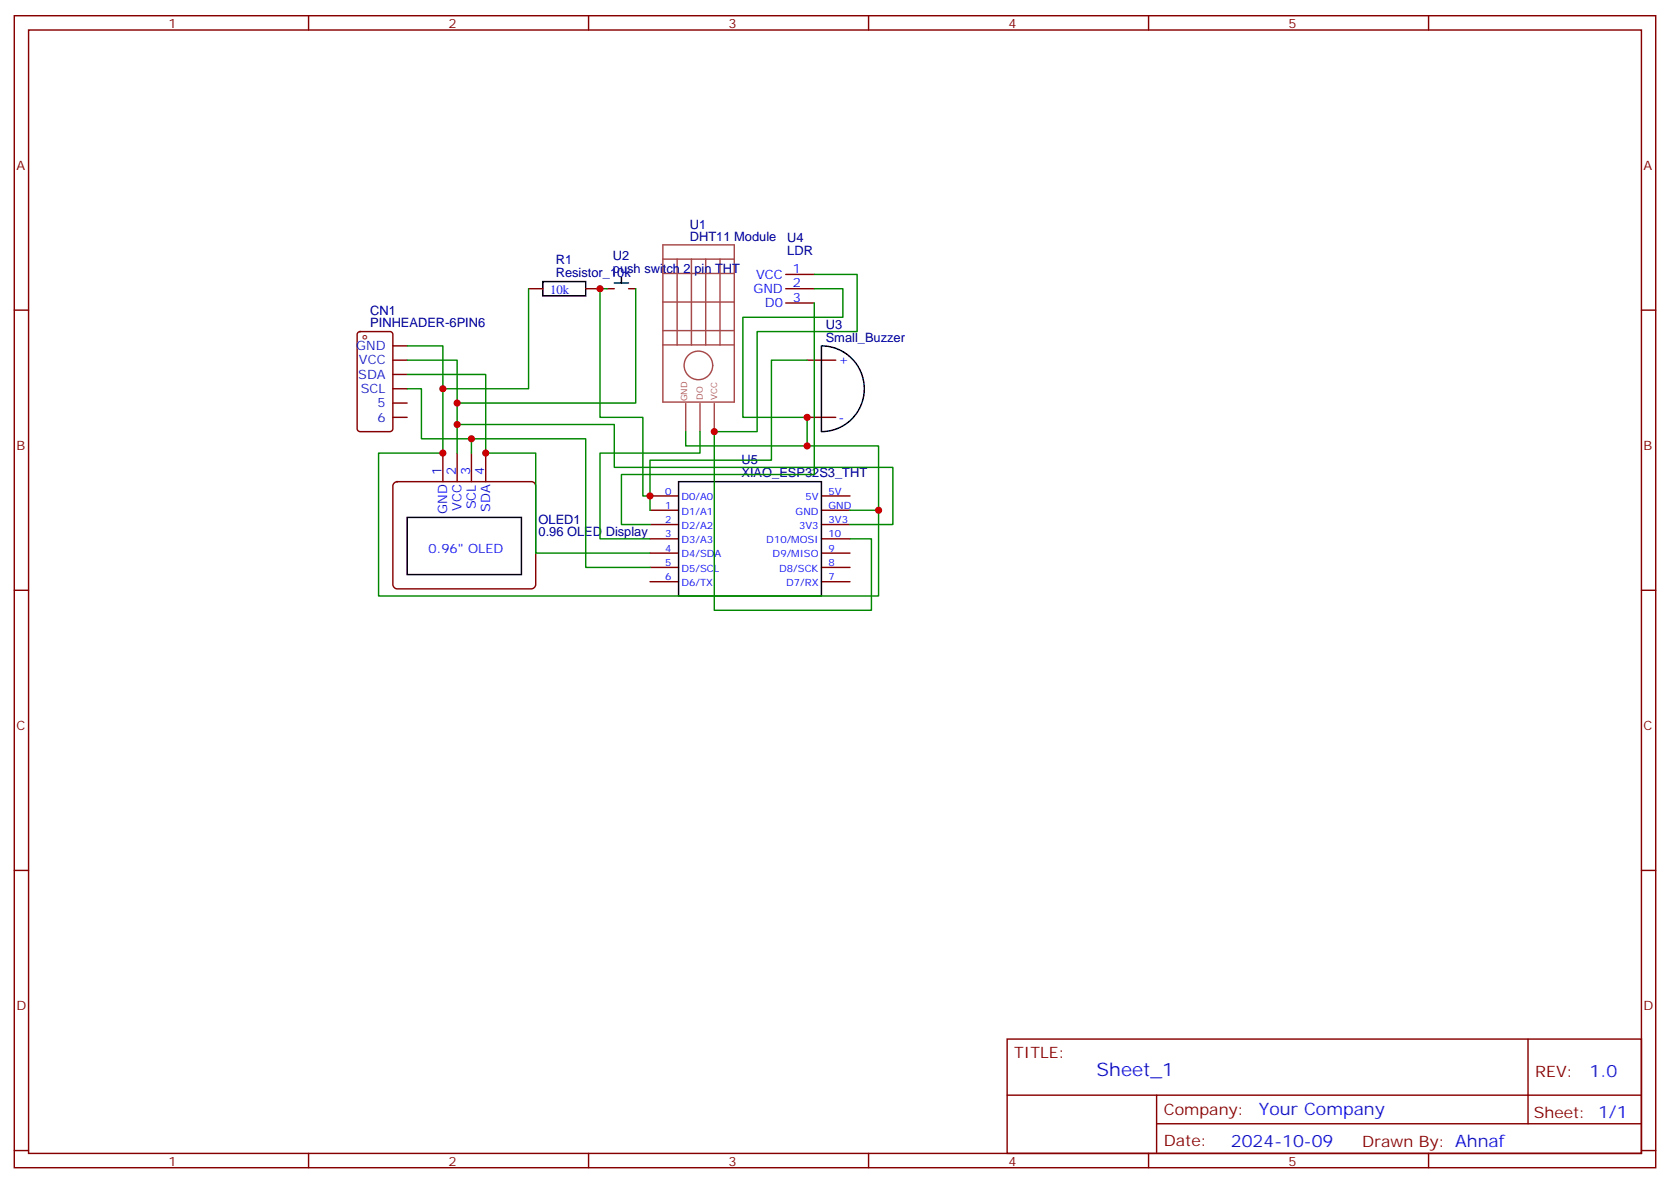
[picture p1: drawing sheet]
<svg xmlns="http://www.w3.org/2000/svg" width="412mm" height="292mm" viewBox="0 0 412 292" stroke-linecap="round" stroke-linejoin="round" font-family="sans-serif">
<g fill="none" stroke="#870000" stroke-width=".35">
<path d="M3.5 3.9h405.4v284.3h-405.4zM7.1 7.4h398.2v277.3h-398.2zM76.2 3.9v3.5M145.3 3.9v3.5M214.5 3.9v3.5M283.6 3.9v3.5M352.8 3.9v3.5M3.5 76.6h3.6M130.5 71.3h3.6M144.6 71.3h3.6M149.9 71.3h1.8M155.2 71.3h1.8"/>
<path d="M194 71.3h7.1M194 67.7h7.1M194 74.8h7.1M405.3 76.6h3.6M88.4 82.1l.5-.3h7.4a.71 .71 0 0 1 .7 .8v23.2a.76 .76 0 0 1-.7 .7h-7.4a.76 .76 0 0 1-.7-.7v-23.2zM97 85.4h3.5M97 88.9h3.5M97 92.4h3.5M97 96h3.5M97 99.5h3.5M199.3 88.9h7.1M97 103h3.5"/>
<path d="M97.2 119.3l.9-.4h33.1a1.06 1.06 0 0 1 1.1 1v24.4a1.13 1.13 0 0 1-1.1 1h-33.1a1.13 1.13 0 0 1-1.1-1v-24.4zM109.4 111.8v7.1M112.9 111.8v7.1M116.4 111.8v7.1M119.9 111.8v7.1M199.3 103h7.1M160.5 122.4h7.1M160.5 125.9h7.1M160.5 129.5h7.1M160.5 133h7.1M160.5 136.5h7.1M202.8 122.4h7.1"/>
<path d="M202.8 125.9h7.1M202.8 129.5h7.1M202.8 133h7.1M202.8 136.5h7.1M3.5 145.7h3.6M160.5 140.1h7.1M160.5 143.6h7.1M202.8 140.1h7.1M202.8 143.6h7.1M405.3 145.7h3.6M3.5 214.8h3.6M405.3 214.8h3.6"/>
<path d="M248.7 256.5h156.6v28.2h-156.6zM377.3 256.5v20.9M248.7 270.3h156.5M285.6 277.4h119.6M285.6 270.3v14.1M3.5 284h3.6M76.2 284.7v3.5M145.3 284.7v3.5M214.5 284.7v3.5M283.6 284.7v3.5M352.8 284.7v3.5M405.3 284h3.6"/>
</g>
<g fill="none" stroke="#a64a4a" stroke-width=".35">
<path d="M163.7 67.5h17.6M163.7 60.4h17.6v38.8h-17.6zM163.7 74.5h17.6M163.7 64h17.6M167.2 64v21.1M170.7 64v21.1M174.3 64v21.1M177.8 64v21.1M163.7 81.6h17.6M163.7 85.1h17.6M169.3 99.6v6.9M172.9 99.6v6.9"/>
<path d="M176.4 99.6v6.9"/>
<circle cx="172.5" cy="90.2" r="3.5"/>
</g>
<path d="M134.1 69.5h10.5v3.5h-10.5zM151.7 69.8h3.5M153.5 68.4v1.4M202.8 85.4a10.6 10.6 0 0 1 10.6 10.6 10.6 10.6 0 0 1-10.6 10.5zM167.6 118.9h35.2v28.2h-35.2zM100.5 127.7h28.3v14.1h-28.3z" fill="none" stroke="#000" stroke-width=".35"/>
<g fill="none" stroke="#008700" stroke-width=".35">
<path d="M130.5 71.3v24.7h-21.1v15.8h-15.9v35.3h123.5v-21.2h-7.1M149.9 71.3h-1.7v31.7h10.5v19.4h1.8M157 71.3v28.2h-44.1v5.3M201.1 71.3h7v7h-24.7v24.7h15.9v7.1M201.1 67.7h10.6v14.1h-24.7v24.7h-10.6v44.1h38.8v-17.6h-5.3M201.1 74.8v42.3h-47.6v12.4h7M100.5 92.4h19.4v19.4h12.4v24.7h28.2M100.5 85.4h8.9v10.6M100.5 88.9h12.4v10.6M100.5 96h3.6v12.3h12.3M199.3 88.9h-8.8v24.7h-30v12.3M112.9 111.8v-7h38.8v10.6h68.8v14.1h-10.6"/>
<path d="M116.4 111.8v-3.5h28.2v31.8h15.9M169.3 106.5v3.6h47.7v15.8M172.9 106.5v5.3h-24.7v21.2h12.3"/>
</g>
<g fill="#c00">
<circle cx="112.9" cy="104.8" r=".88"/>
<circle cx="148.2" cy="71.3" r=".88"/>
<circle cx="109.4" cy="111.8" r=".88"/>
<circle cx="217" cy="125.9" r=".88"/>
<circle cx="199.3" cy="110.1" r=".88"/>
<circle cx="160.5" cy="122.4" r=".88"/>
<circle cx="176.4" cy="106.5" r=".88"/>
<circle cx="199.3" cy="103" r=".88"/>
<circle cx="109.4" cy="96" r=".88"/>
<circle cx="112.9" cy="99.5" r=".88"/>
<circle cx="119.9" cy="111.8" r=".88"/>
<circle cx="116.4" cy="108.3" r=".88"/>
</g>
<text font-size="4.6" fill="#00f" x="270.8" y="265.5">Sheet_1</text>
<g font-size="4.2" fill="#00f">
<text x="392.5" y="265.7">1.0</text>
<text x="310.9" y="275.3">Your Company</text>
<text x="304" y="283.1">2024-10-09</text>
</g>
<g font-size="3.9" fill="#800">
<text x="250.5" y="261.1">TITLE:</text>
<text x="379.1" y="265.7">REV:</text>
<text x="287.4" y="275.3">Company:</text>
<text x="378.7" y="275.9">Sheet: 1/1</text>
<text x="287.4" y="282.9">Date:</text>
<text x="336.4" y="283">Drawn By: Ahnaf</text>
</g>
<g font-size="3.2" fill="#800">
<text x="41.6" y="6.9">1</text>
<text x="110.8" y="6.9">2</text>
<text x="179.9" y="6.9">3</text>
<text x="249.1" y="6.9">4</text>
<text x="318.2" y="6.9">5</text>
<text x="4.1" y="42">A</text>
<text x="405.9" y="42">A</text>
<text x="4.1" y="111.1">B</text>
<text x="405.9" y="111.1">B</text>
<text x="4.1" y="180.3">C</text>
<text x="405.9" y="180.3">C</text>
<text x="4.1" y="249.4">D</text>
<text x="405.9" y="249.4">D</text>
<text x="41.6" y="287.7">1</text>
<text x="110.8" y="287.7">2</text>
<text x="179.9" y="287.7">3</text>
<text x="249.1" y="287.7">4</text>
<text x="318.2" y="287.7">5</text>
</g>
<g font-size="3.2" fill="#000080">
<text x="170.4" y="59.4">DHT11 Module</text>
<text x="170.4" y="56.4">U1</text>
<text x="194.4" y="59.8">U4</text>
<text x="137.2" y="65.3">R1</text>
<text x="151.4" y="64.3">U2</text>
<text x="194.4" y="63">LDR</text>
<text x="137.2" y="68.4">Resistor_10k</text>
<text x="151.4" y="67.4">push switch 2 pin THT</text>
<text x="91.4" y="77.7">CN1</text>
<text x="91.4" y="80.8">PINHEADER-6PIN6</text>
<text x="203.9" y="81.1">U3</text>
<text x="203.9" y="84.3">Small_Buzzer</text>
<text x="183.1" y="117.8">XIAO_ESP32S3_THT</text>
<text x="183.1" y="114.6">U5</text>
<text x="133" y="129.4">OLED1</text>
<text x="133" y="132.4">0.96 OLED Display</text>
</g>
<g font-size="3.2" fill="#00f">
<text x="186.7" y="68.8">VCC</text>
<text x="195.8" y="67.4">1</text>
<text x="195.8" y="70.9">2</text>
<text x="135.8" y="72.5">10k</text>
<text x="186" y="72.3">GND</text>
<text x="188.9" y="75.8">D0</text>
<text x="195.8" y="74.4">3</text>
<text x="207.1" y="90">+</text>
<text x="207.1" y="104.1">-</text>
<text x="109" y="117.1" transform="rotate(-90 109 117.1)">1</text>
<text x="112.5" y="117.1" transform="rotate(-90 112.5 117.1)">2</text>
<text x="116.1" y="117.1" transform="rotate(-90 116.1 117.1)">3</text>
<text x="119.6" y="117.1" transform="rotate(-90 119.6 117.1)">4</text>
<text x="117.5" y="125.7" transform="rotate(-90 117.5 125.7)">SCL</text>
<text x="110.4" y="126.9" transform="rotate(-90 110.4 126.9)">GND</text>
<text x="113.9" y="126.2" transform="rotate(-90 113.9 126.2)">VCC</text>
<text x="121" y="126.4" transform="rotate(-90 121 126.4)">SDA</text>
<text x="105.8" y="136.5">0.96&quot; OLED</text>
</g>
<g font-size="3.2" fill="#03c">
<text x="88" y="86.4">GND</text>
<text x="88.6" y="90">VCC</text>
<text x="88.5" y="93.5">SDA</text>
<text x="89.1" y="97">SCL</text>
<text x="93.2" y="100.5">5</text>
<text x="93.2" y="104.1">6</text>
</g>
<g font-size="2.5" fill="#00f">
<text x="164.2" y="122.1">0</text>
<text x="164.2" y="125.6">1</text>
<text x="168.3" y="123.5">D0/A0</text>
<text x="198.9" y="123.5">5V</text>
<text x="204.6" y="122.1">5V</text>
<text x="204.6" y="125.6">GND</text>
<text x="164.2" y="129.1">2</text>
<text x="168.3" y="127">D1/A1</text>
<text x="168.3" y="130.5">D2/A2</text>
<text x="196.5" y="127">GND</text>
<text x="197.3" y="130.5">3V3</text>
<text x="204.6" y="129.1">3V3</text>
<text x="164.2" y="132.6">3</text>
<text x="164.2" y="136.2">4</text>
<text x="168.3" y="134.1">D3/A3</text>
<text x="168.3" y="137.6">D4/SDA</text>
<text x="189.2" y="134.1">D10/MOSI</text>
<text x="190.8" y="137.6">D9/MISO</text>
<text x="204.6" y="132.6">10</text>
<text x="204.6" y="136.2">9</text>
<text x="164.2" y="139.7">5</text>
<text x="164.2" y="143.2">6</text>
<text x="168.3" y="141.1">D5/SCL</text>
<text x="192.4" y="141.1">D8/SCK</text>
<text x="204.6" y="139.7">8</text>
<text x="204.6" y="143.2">7</text>
<text x="168.3" y="144.6">D6/TX</text>
<text x="194.1" y="144.6">D7/RX</text>
</g>
<g font-size="2.1" fill="#a54b4b">
<text x="169.7" y="99.1" transform="rotate(-90 169.7 99.1)">GND</text>
<text x="173.5" y="98.7" transform="rotate(-90 173.5 98.7)">DO</text>
<text x="177.1" y="98.7" transform="rotate(-90 177.1 98.7)">VCC</text>
</g>
</svg>
